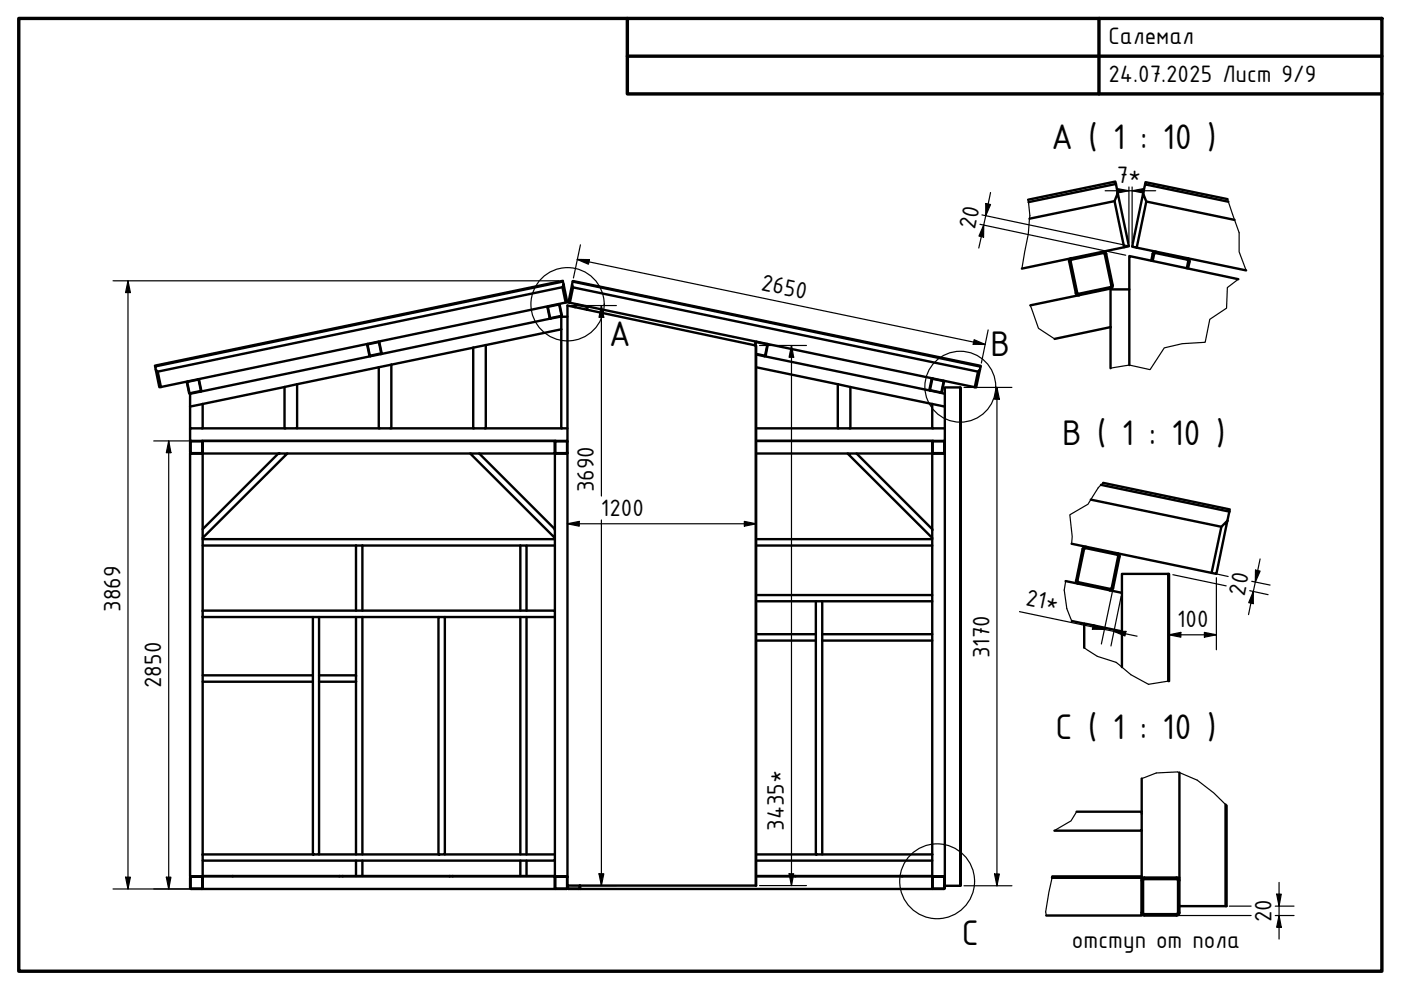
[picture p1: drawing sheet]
<svg xmlns="http://www.w3.org/2000/svg" width="297mm" height="210mm" viewBox="0 0 297 210" stroke-linecap="round" stroke-linejoin="round" font-family="sans-serif">
<!-- layer: Visible (ISO) -->
<g fill="none" stroke="#000" stroke-width=".51">
<path d="M236.6 39l-.1-.5-18.5 3.8M236.6 39l-18.5 3.9M236.6 39l.4 2M242.8 39.1l.1-.5 17.4 3.6M119.3 59.7v-.2l-86.4 18v.2M121.4 59.7l.1-.1 86.4 18v.1M226.7 55.5l1.4 6.6a.61 .61 0 0 0 .7 .5M227.1 54.7a.61 .61 0 0 0-.4 .7M227.2 55l-.2 .4 1.4 6.7M233.8 53.4a.61 .61 0 0 1 .8 .4M234.2 53.9l1.4 6.6-.1 .3-6.8 1.5M234.3 53.9l-.4-.2-6.7 1.3"/>
<path d="M234.5 53.8l1.4 6.7M236.3 42.6l-18 3.8M237 41l2.4 11.2-1.1 .2-2-9.8zM238.3 52.4l-21.6 4.6M241 52.5l-1-.2 2.4-11.3 .6 1.7-2 9.8 23.2 4.8M242.4 41l.4-1.9 17.6 3.7M243 42.7l18.7 3.9M244.4 53.8l-.3 1.5M245.1 53.4a.61 .61 0 0 0-.7 .4M251.7 55l-6.7-1.3-.3 .2-.3 1.4M251.7 55l.2 .4-.3 1.5M251.7 54.7a.61 .61 0 0 1 .5 .7"/>
<path d="M252.2 55.5l-.3 1.4M262.6 59.2l-23.2-4.9v23.1M33 78.4l.4 .4 .7 3.3h-.3zM78 72.9l-.1 .2 .4 2.3M78.3 75.3l.2 .2M80.2 72.5l.2 .1 .5 2.2-.2 .3M80.3 77.9l-17.3 3.6M80.7 74.9l-2.3 .5-.4-2.4 2.3-.5 .4 2.5M83 77.3l-2.7 .6M83 77.3v13.5h-2.7v-12.9M100.3 73.7l-17.3 3.6M103 73.2l-2.7 .5"/>
<path d="M103 73.2v17.6h-2.7v-17.1M116.1 65.2l.4 2.2M116.2 65.1l2.3-.5 .5 2.3-2.3 .5zM116.2 65l-.1 .2M116.5 67.4l.3 .1M116.8 67.5l2.2-.4v2.7M116.8 67.5l-76.5 16v2.7M118.4 64.5l.3 .2 .4 2.1-.1 .3M119 69.8v21h1.3M119 67.2h1.3M119 69.8l-16 3.4M119.3 60.9l-85.9 17.9"/>
<path d="M119.5 60.3l.8 3.8h-.4l-.6-3.2zM119.5 60.3l-.2-.6-86.4 18 .1 .7M119.9 64.1l-85.8 18M120.8 64.2l85.9 17.9M121.3 60.4l.2 .5-.7 3.3-.3-.1zM121.3 60.4l.1-.7 86.5 18-.1 .7M121.5 60.9l85.8 17.9M122 65.1l.2-.5 2.2 .4v.6M122.2 64.5l-.2 .1-.1 .5M124.4 65l.1 .2M124.6 65.2l-.1 .5M160.1 73.3l.3-.8 2.3 .5-.5 2.3"/>
<path d="M160.2 73.3l.1 114.5v-114.5l-40-8.5v123h39.9M160.3 75l1.9 .3M160.3 75.2l36.9 7.6M160.3 77.9l17.3 3.6M160.4 72.5l-.2 .1-.1 .6M162.3 75.3l-.2 .2M162.6 72.9l.2 .2-.5 2.3M207.3 78.8l.5-.4-.8 3.7h-.3zM218.4 64.7l17.1-3.5v8.2M228.4 62.1l.3 .2M235.5 61.4h3.9M235.5 69.4v8.7"/>
<path d="M235.5 69.4l-11.9 2.5M235.9 60.5a.61 .61 0 0 1-.5 .7M39.6 81.1l.5 2.2 .2 .2M39.8 80.9l-.2 .2M40.3 90.8v2.7h80M40.3 93.7v2.2M40.3 96l.2 .2M40.4 93.7l.1 2.4M40.5 93.6l2.4 .1M40.5 93.6l-.1 .1M40.5 93.5l-.2 .2M42 80.4l.2 .2 .5 2.2-.2 .2"/>
<path d="M42.5 82.9l-2.2 .5M42.5 82.9l.1-.1-.6-2.3-2.3 .5 .6 2.4M42.8 93.5l.2 .2M42.8 96.2h.2v16M42.8 96.2h-2.5v89.6h2.7v-3.3M42.9 93.7v2.3l-2.4 .1M43 96l-.2 .2M43 85.7l-2.7 .5M43 85.7v5.1h-2.7v-4.6M43 93.5v2.7h16M43 90.8h17.3M59 96.2h1.9l-17.9 17.9v-1.9z"/>
<path d="M60.3 82.1l-17.3 3.6M60.9 96.2h38.8M63 81.5l-2.7 .6M63 81.5v9.3h-2.7v-8.7M63 90.8h17.3M83 90.8h17.3M99.7 96.2h1.9l16 16v1.9zM103 90.8h16M117.6 95.9v.3h-16M117.6 93.5v2.4M117.6 96l.2 .2M117.7 93.7l.1 2.3 2.3 .1 .1-2.4"/>
<path d="M117.7 93.7h2.5M117.8 93.5l-.2 .2M120.1 93.5l.2 .2M120.3 96l-.2 .2M120.3 96.2h-2.7v16M160.3 93.5h40M160.3 96.2h19.4M160.3 90.8h17.3M177.6 81.5l2.7 .6M177.6 81.5v9.3h2.7v-8.7M179.7 96.2h1.9l16.1 16v1.9zM180.3 90.8h17.4"/>
<path d="M180.3 82.1l17.4 3.6M197.2 82.8l2.2 .5M197.5 80.4l-.4 2.2 .1 .2M197.6 80.4l2.4 .4 .1 .1M197.7 93.7v2.3l.1 .2M197.7 93.5v2.7h-16.1M197.7 85.7l2.6 .5M197.7 85.7v5.1h2.6M197.7 80.4l-.5 2.2M197.7 93.7l.1 2.3 2.3 .1M197.8 80.2l-.3 .2M197.8 93.5l-.1 .2"/>
<path d="M199.4 83.3l.9 .2M199.7 83.1l-.2 .2M200 80.7l.1 .2-.4 2.3M200.1 80.9l-.5 2.3-2.5-.6M200.1 93.6l-2.4 .1M200.1 93.6l.1 .1M200.1 93.5l.2 .2M200.2 93.7v2.2M200.2 96l-.1 .1M200.3 96.2h-2.6v16M200.3 96l-.2 .2M203.6 82.1h-3.3v105.7"/>
<path d="M43 114.1v15.4M43 115.7h32.5M43 114.3h74.6M75.5 115.7h1.3M75.5 115.7v13.8M76.8 115.7h33.5M76.8 115.7v13.8M110.3 115.7h1.3v13.8M110.3 115.7v13.8M111.6 115.7h6M117.6 114.1v15.4M160.3 115.7h37.4"/>
<path d="M160.3 114.3h37.4M197.7 114.1v12.1M227.2 115.3l29.7 6.2M229.5 116.4l-1.3 6.7M230.3 115.9a.61 .61 0 0 0-.8 .5M231.3 105.9l27.7 5.8M233.4 102.8l27.2 5.7M233.9 102.4l26.8 5.6-.1 .5M236.9 117.6l-6.7-1.4-.3 .1-1.5 6.8 .3 .4M236.9 117.6l.2 .4-1.5 6.8-.3 .1-6.6-1.4M236.9 117.3a.61 .61 0 0 1 .5 .7M237.4 118l-1.4 6.7"/>
<path d="M259 111.7l1.2-1.3-2.3 11.3-1-.2zM260.6 108.5l-.4 1.9M43 130.8h23.3M66.3 130.8h1.3v50.4h-1.3zM67.6 130.8h25.4M75.5 130.8v50.4M76.8 130.8v50.4M93 130.8h1.3v50.4h-1.3zM94.3 130.8h23.3v-1.3h-74.6v53h74.6v-1.3M110.3 130.8v50.4M111.6 130.8v50.4M117.6 130.8v50.4"/>
<path d="M160.3 126.2h37.4v1.3h-23.4M160.3 127.5h12.7M160.3 135.8h12.7M160.3 134.5h12.7M173 127.5h1.3v53.7h-1.3zM174.3 135.8h23.4M174.3 134.5h23.4M197.7 127.5v53.7M225.9 123.2l12 2.5M227.2 131.7l2.7 .5v5.1M228.1 123.1a.61 .61 0 0 0 .5 .7M229.9 132.2l8 1.7"/>
<path d="M236 124.7a.61 .61 0 0 1-.7 .5M247.7 121.7h.2v22.7M43 144.5h23.3M43 143.2h23.3M67.6 144.5h7.9M67.6 143.2h7.9M237.9 141.4v-19.7h9.8v22.7M228.3 172.1h13.8v4h-18.5M242.1 165.1v7M242.1 176.1v10h8M250.1 163.8v28.3h9.7M259.8 170.6v21.5h.3v-21.3"/>
<path d="M40.3 186v2.3M40.3 188.3l.2 .2M40.4 186l.1 2.4M40.5 185.9l2.4 .1M40.5 185.9l-.1 .1M40.5 185.8l-.2 .2M42.8 185.8l.2 .2M42.9 186v2.4h-2.4M43 185.8h74.6v2.7h-74.6zM43 186l-.1 2.4-2.4 .1M43 185.7h6.3M43 181.2h23.3"/>
<path d="M49.3 185.8h22.7M67.6 181.2h25.4M72 185.7h.6M72.6 185.8h22.7M75.5 182.5v3.2M76.8 182.5v3.2M94.3 181.2h23.3M95.3 185.7h.7M110.3 182.5v3.2M111.6 182.5v3.2M117.6 186l.1 2.4 2.4 .1 .2-.2M117.6 185.7l-21.6 .1"/>
<path d="M117.6 182.5v3.3h2.7M117.7 186l.1 2.4h2.4v-2.4M117.7 186h2.5M117.8 185.8l-.2 .2M120.1 185.8l.2 .2M120.3 187.8v.5M120.3 188.3l.2 .2M120.4 187.8l.1 .6M120.5 188.5h2.3M120.5 188.4h2.3M122.9 187.8l-.1 .6M123 188.3l-.2 .2"/>
<path d="M160.3 185.8h37.4v2.7h-74.7v-.7M160.3 185.7l7.7 .1M160.3 181.2h12.7M168 185.7h.7M168.7 185.8h22.6M174.3 181.2h23.4M191.3 185.7h6.4M197.7 188.3l.1 .2h2.3M197.7 181.2v1.3h-37.4M197.7 182.5v3.3h2.6M197.7 186l.1 2.4h2.3M197.8 185.8l-.1 .2"/>
<path d="M200.1 185.9l-2.4 .1M200.1 185.9l.1 .1M200.1 185.8l.2 .2M200.2 186v2.3M200.2 188.3l-.1 .1M200.3 187.8v.5l-.2 .2M200.3 187.8h3.3l.1-105.7-.1 105.7M223.1 186.1h19v7.4M223.1 185.8h19M242.1 193.5v.6h-20.3M242.1 186.7v6.8M242.6 186.1a.61 .61 0 0 0-.6 .6"/>
<path d="M242.7 186.4h6.7M249.4 186.4l.4 .3v6.8l-.4 .3h-6.8l-.2-.1v-7.2l.2-.1M249.4 186.1a.61 .61 0 0 1 .7 .6M250.1 192.1v1.4a.61 .61 0 0 1-.7 .6h-6.8a.61 .61 0 0 1-.6-.6"/>
</g>
<!-- layer: Break Line (ISO) -->
<path d="M218 42.3a18.4 18.4 0 0 1 0 7.3l-1.3 7.4M260.3 42.2l2.4 7.1v4.1l1.5 3.9M262.6 59.2l-2.4 1.8-.1 4.3-3.6 2.4-1 4.9-4.8 .3-3.9 .9-3 4.6-4.4-1-3.9 .7M218.4 64.7l1.8 4.9 3.4 2.3M233.9 102.4l-1.1 1-2.1 3.5-3.9 2.2 .5 4.7-.1 1.5M225.9 123.2l-.1 .6a12.8 12.8 0 0 0 1.4 7.9M229.9 137.3l2.8 1.9 3.9 1.2 3.2 2.7 3.7 2 4.4-.7M228.3 172.1l-1.2 1.9-3.5 2.1M242.1 165.1l3.1-1.2 4.5-.2 4.1 1.7 3.5 2.7 2.8 2.7M223.1 185.8l-1.4 7.6 .1 .7" fill="none" stroke="#000" stroke-width=".25"/>
<!-- layer: Detail Boundary (ISO) -->
<g fill="none" stroke="#000" stroke-width=".25">
<circle cx="120.3" cy="64.5" r="7.8"/>
<circle cx="203.6" cy="82" r="7.5"/>
<circle cx="198.7" cy="186.9" r="7.9"/>
</g>
<!-- layer: Border (ISO) -->
<path d="M4 3.9h289v202h-289zM133 3.9v16h160M133 11.9h160M233 3.9v16" fill="none" stroke="#000" stroke-width=".72"/>
<!-- layer: Dimension (ISO) -->
<g fill="none" stroke="#000" stroke-width=".25">
<path d="M236.8 40l2.6 .4-2.6 .6zM239.4 39.6v11.8M240 39.6v11.9M24 59.5h94.5M27.1 59.5l.5 2.5h-1zM27.1 59.5v129M122.4 55h2.6l-.2 1zM122.4 55l86.5 18M123.1 51.9l-1.5 7M207.8 47.6l30.9 6.5M208.2 45.6l31 6.5M208.6 47.7l-.1 2.6-.9-.2z"/>
<path d="M209 43.2l1 .2-1 2.3zM210 40.8l-2.5 11.8M234.3 40.4h10.7M240 40.4l2.5-.4v1zM121.1 64.8h9.6M127.5 64.8l.5 2.5h-1zM127.5 64.8v40.4M161 73.3h10M167.8 73.3l.5 2.4h-1zM167.8 73.3v114.5M206.5 72l2.4 1h-2.6zM209.5 69.9l-1.4 7.1"/>
<path d="M32.6 93.5h9.6M35.8 93.5l.4 2.5h-.9zM35.8 93.5v95M204.4 82.1h10.1M211.4 82.1l.5 2.5h-1zM211.4 82.1v105.7M120.3 111.1l2.5-.6v1.1zM120.3 111.1h40M127.5 110.3v77.5M157.8 110.5l2.5 .6-2.5 .5zM267.2 118.5l-2.5 11.8M216.2 129.7l24.9 5.2"/>
<path d="M231.8 132.4l2.3 1h-2.5zM235.8 125.5l-2.3 11M236.2 133.9h2.5l-.2 .9zM237.7 126.5l-2.2 10.5M247.9 134.6l2.5-.5v1zM247.9 134.6h10M248.7 121.8l11.3 2.4M255.4 134.1l2.5 .5-2.5 .5zM257.7 121.6l2.7 .6M257.9 122.5v15.3M265 125.2l3.9 .9M265.4 123.2l3.9 .9"/>
<path d="M265.7 125.4v2.6l-.9-.2zM266.2 120.9l1 .2-1.1 2.3zM24 188.5h18.2M26.6 186h1l-.5 2.5zM35.3 186h.9l-.4 2.5zM121.1 187.8h9.6M127 185.3h1l-.5 2.5zM161 187.8h10M167.3 185.3h1l-.5 2.5zM204.4 187.8h10.1M210.9 185.3h1l-.5 2.5zM242.9 194.1h22.4"/>
<path d="M260.6 192.1h4.7M270.4 192.1h4M270.4 194.1h4M270.7 189.6h1l-.5 2.5zM271.2 194.1l.5 2.5h-1zM271.2 187.1v12"/>
</g>
<g fill="#000">
<path d="M240 40.4l2.5-.4v1zM122.4 55h2.6l-.2 1zM208.6 47.7l-.1 2.6-.9-.2zM209 43.2l1 .2-1 2.3zM236.8 40l2.6 .4-2.6 .6zM27.1 59.5l.5 2.5h-1zM127.5 64.8l.5 2.5h-1zM167.8 73.3l.5 2.4h-1zM206.5 72l2.4 1h-2.6zM35.8 93.5l.4 2.5h-.9zM211.4 82.1l.5 2.5h-1zM120.3 111.1l2.5-.6v1.1z"/>
<path d="M157.8 110.5l2.5 .6-2.5 .5zM231.8 132.4l2.3 1h-2.5zM236.2 133.9h2.5l-.2 .9zM247.9 134.6l2.5-.5v1zM255.4 134.1l2.5 .5-2.5 .5zM265.7 125.4v2.6l-.9-.2zM266.2 120.9l1 .2-1.1 2.3zM26.6 186h1l-.5 2.5zM35.3 186h.9l-.4 2.5zM127 185.3h1l-.5 2.5zM167.3 185.3h1l-.5 2.5zM210.9 185.3h1l-.5 2.5z"/>
<path d="M270.7 189.6h1l-.5 2.5zM271.2 194.1l.5 2.5h-1z"/>
</g>
<g font-size="8.1">
<text x="222.8" y="31.6">A ( 1 : 10 )</text>
<text x="129.1" y="73.3">A</text>
<text x="210" y="75.5">B</text>
<text x="225.2" y="94.2">B ( 1 : 10 )</text>
<text x="223.8" y="156.6">C ( 1 : 10 )</text>
<text x="204" y="200.3">C</text>
</g>
<g font-size="5.4">
<text x="235" y="9.4">Салемал</text>
<text x="235" y="17.4">24.07.2025 Лист 9/9</text>
<text x="236.8" y="38.9">7*</text>
<text x="206.7" y="48.8" transform="rotate(-78 206.7 48.8)">20</text>
<text x="161.2" y="61.5" transform="rotate(12 161.2 61.5)">2650</text>
<text x="125.9" y="104.4" transform="rotate(-90 125.9 104.4)">3690</text>
<text x="127.4" y="109.4">1200</text>
<text x="25.5" y="129.7" transform="rotate(-90 25.5 129.7)">3869</text>
<text x="217.3" y="128.3" transform="rotate(12 217.3 128.3)">21*</text>
<text x="263.9" y="126.5" transform="rotate(-78 263.9 126.5)">20</text>
<text x="249.6" y="133">100</text>
<text x="209.8" y="139.5" transform="rotate(-90 209.8 139.5)">3170</text>
<text x="34.2" y="145.9" transform="rotate(-90 34.2 145.9)">2850</text>
<text x="166.2" y="176.2" transform="rotate(-90 166.2 176.2)">3435*</text>
<text x="269.6" y="195.6" transform="rotate(-90 269.6 195.6)">20</text>
<text x="227.2" y="200.9">отступ от пола</text>
</g>
</svg>
